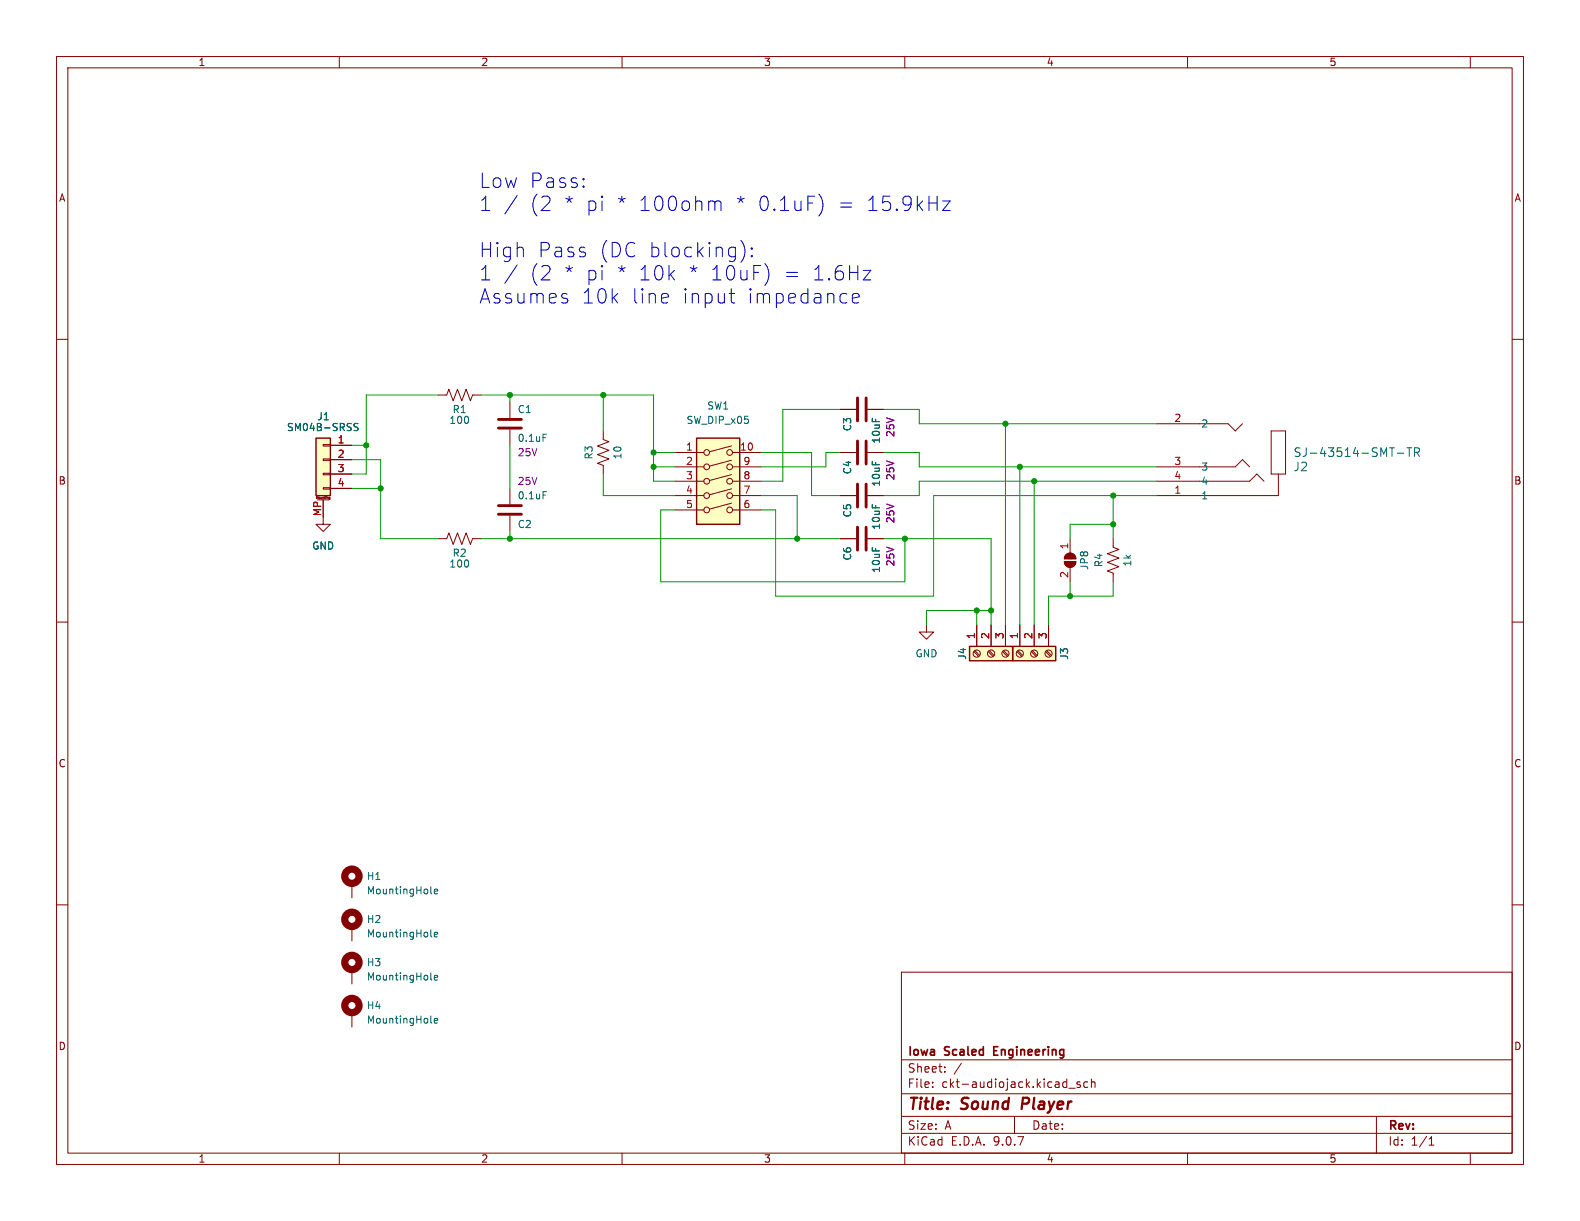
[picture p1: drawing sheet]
(kicad_sch
 (version 20250114)
 (generator "eeschema")
 (generator_version "9.0")
 (paper "A")
 (title_block
  (title "Sound Player")
  (company "Iowa Scaled Engineering"))
 (lib_symbols
  (symbol "Connector:Screw_Terminal_01x03"
   (pin_names
    (offset 1.016) (hide yes)) (exclude_from_sim no) (in_bom yes) (on_board yes)
   (property "Reference" "J" (at 0 5.08 0) (effects (font (size 1.27 1.27))))
   (property "Value" "Screw_Terminal_01x03" (at 0 -5.08 0) (effects (font (size 1.27 1.27))))
   (property "Footprint" "" (at 0 0 0) (effects (font (size 1.27 1.27)) (hide yes)))
   (property "Datasheet" "~" (at 0 0 0) (effects (font (size 1.27 1.27)) (hide yes)))
   (property "Description" "Generic screw terminal, single row, 01x03, script generated (kicad-library-utils/schlib/autogen/connector/)" (at 0 0 0) (effects (font (size 1.27 1.27)) (hide yes)))
   (symbol "Screw_Terminal_01x03_1_1"
    (rectangle (start -1.27 3.81) (end 1.27 -3.81) (stroke (width 0.254) (type default)) (fill (type background)))
    (polyline (pts (xy -0.5334 2.8702) (xy 0.3302 2.032)) (stroke (width 0.1524) (type default)) (fill (type none)))
    (polyline (pts (xy -0.5334 0.3302) (xy 0.3302 -0.508)) (stroke (width 0.1524) (type default)) (fill (type none)))
    (polyline (pts (xy -0.5334 -2.2098) (xy 0.3302 -3.048)) (stroke (width 0.1524) (type default)) (fill (type none)))
    (polyline (pts (xy -0.3556 3.048) (xy 0.508 2.2098)) (stroke (width 0.1524) (type default)) (fill (type none)))
    (polyline (pts (xy -0.3556 0.508) (xy 0.508 -0.3302)) (stroke (width 0.1524) (type default)) (fill (type none)))
    (polyline (pts (xy -0.3556 -2.032) (xy 0.508 -2.8702)) (stroke (width 0.1524) (type default)) (fill (type none)))
    (circle (center 0 2.54) (radius 0.635) (stroke (width 0.1524) (type default)) (fill (type none)))
    (circle (center 0 0) (radius 0.635) (stroke (width 0.1524) (type default)) (fill (type none)))
    (circle (center 0 -2.54) (radius 0.635) (stroke (width 0.1524) (type default)) (fill (type none)))
    (pin passive line (at -5.08 2.54 0) (length 3.81) (name "Pin_1" (effects (font (size 1.27 1.27)))) (number "1" (effects (font (size 1.27 1.27)))))
    (pin passive line (at -5.08 0 0) (length 3.81) (name "Pin_2" (effects (font (size 1.27 1.27)))) (number "2" (effects (font (size 1.27 1.27)))))
    (pin passive line (at -5.08 -2.54 0) (length 3.81) (name "Pin_3" (effects (font (size 1.27 1.27)))) (number "3" (effects (font (size 1.27 1.27))))))
   (embedded_fonts no))
  (symbol "Connector_Generic_MountingPin:Conn_01x04_MountingPin"
   (pin_names
    (offset 1.016) (hide yes)) (exclude_from_sim no) (in_bom yes) (on_board yes)
   (property "Reference" "J" (at 0 5.08 0) (effects (font (size 1.27 1.27))))
   (property "Value" "Conn_01x04_MountingPin" (at 1.27 -7.62 0) (effects (font (size 1.27 1.27)) (justify left)))
   (property "Footprint" "" (at 0 0 0) (effects (font (size 1.27 1.27)) (hide yes)))
   (property "Datasheet" "~" (at 0 0 0) (effects (font (size 1.27 1.27)) (hide yes)))
   (property "Description" "Generic connectable mounting pin connector, single row, 01x04, script generated (kicad-library-utils/schlib/autogen/connector/)" (at 0 0 0) (effects (font (size 1.27 1.27)) (hide yes)))
   (symbol "Conn_01x04_MountingPin_1_1"
    (rectangle (start -1.27 3.81) (end 1.27 -6.35) (stroke (width 0.254) (type default)) (fill (type background)))
    (rectangle (start -1.27 2.667) (end 0 2.413) (stroke (width 0.1524) (type default)) (fill (type none)))
    (rectangle (start -1.27 0.127) (end 0 -0.127) (stroke (width 0.1524) (type default)) (fill (type none)))
    (rectangle (start -1.27 -2.413) (end 0 -2.667) (stroke (width 0.1524) (type default)) (fill (type none)))
    (rectangle (start -1.27 -4.953) (end 0 -5.207) (stroke (width 0.1524) (type default)) (fill (type none)))
    (polyline (pts (xy -1.016 -7.112) (xy 1.016 -7.112)) (stroke (width 0.1524) (type default)) (fill (type none)))
    (text "Mounting" (at 0 -6.731 0) (effects (font (size 0.381 0.381))))
    (pin passive line (at -5.08 2.54 0) (length 3.81) (name "Pin_1" (effects (font (size 1.27 1.27)))) (number "1" (effects (font (size 1.27 1.27)))))
    (pin passive line (at -5.08 0 0) (length 3.81) (name "Pin_2" (effects (font (size 1.27 1.27)))) (number "2" (effects (font (size 1.27 1.27)))))
    (pin passive line (at -5.08 -2.54 0) (length 3.81) (name "Pin_3" (effects (font (size 1.27 1.27)))) (number "3" (effects (font (size 1.27 1.27)))))
    (pin passive line (at -5.08 -5.08 0) (length 3.81) (name "Pin_4" (effects (font (size 1.27 1.27)))) (number "4" (effects (font (size 1.27 1.27)))))
    (pin passive line (at 0 -10.16 90) (length 3.048) (name "MountPin" (effects (font (size 1.27 1.27)))) (number "MP" (effects (font (size 1.27 1.27))))))
   (embedded_fonts no))
  (symbol "Device:C"
   (pin_numbers (hide yes))
   (pin_names
    (offset 0.254)) (exclude_from_sim no) (in_bom yes) (on_board yes)
   (property "Reference" "C" (at 0.635 2.54 0) (effects (font (size 1.27 1.27)) (justify left)))
   (property "Value" "C" (at 0.635 -2.54 0) (effects (font (size 1.27 1.27)) (justify left)))
   (property "Footprint" "" (at 0.9652 -3.81 0) (effects (font (size 1.27 1.27)) (hide yes)))
   (property "Datasheet" "~" (at 0 0 0) (effects (font (size 1.27 1.27)) (hide yes)))
   (property "Description" "Unpolarized capacitor" (at 0 0 0) (effects (font (size 1.27 1.27)) (hide yes)))
   (symbol "C_0_1"
    (polyline (pts (xy -2.032 0.762) (xy 2.032 0.762)) (stroke (width 0.508) (type default)) (fill (type none)))
    (polyline (pts (xy -2.032 -0.762) (xy 2.032 -0.762)) (stroke (width 0.508) (type default)) (fill (type none))))
   (symbol "C_1_1"
    (pin passive line (at 0 3.81 270) (length 2.794) (name "~" (effects (font (size 1.27 1.27)))) (number "1" (effects (font (size 1.27 1.27)))))
    (pin passive line (at 0 -3.81 90) (length 2.794) (name "~" (effects (font (size 1.27 1.27)))) (number "2" (effects (font (size 1.27 1.27))))))
   (embedded_fonts no))
  (symbol "Device:R_US"
   (pin_numbers (hide yes))
   (pin_names
    (offset 0)) (exclude_from_sim no) (in_bom yes) (on_board yes)
   (property "Reference" "R" (at 2.54 0 90) (effects (font (size 1.27 1.27))))
   (property "Value" "R_US" (at -2.54 0 90) (effects (font (size 1.27 1.27))))
   (property "Footprint" "" (at 1.016 -0.254 90) (effects (font (size 1.27 1.27)) (hide yes)))
   (property "Datasheet" "~" (at 0 0 0) (effects (font (size 1.27 1.27)) (hide yes)))
   (property "Description" "Resistor, US symbol" (at 0 0 0) (effects (font (size 1.27 1.27)) (hide yes)))
   (symbol "R_US_0_1"
    (polyline (pts (xy 0 2.286) (xy 0 2.54)) (stroke (width 0) (type default)) (fill (type none)))
    (polyline (pts (xy 0 2.286) (xy 1.016 1.905) (xy 0 1.524) (xy -1.016 1.143) (xy 0 0.762)) (stroke (width 0) (type default)) (fill (type none)))
    (polyline (pts (xy 0 0.762) (xy 1.016 0.381) (xy 0 0) (xy -1.016 -0.381) (xy 0 -0.762)) (stroke (width 0) (type default)) (fill (type none)))
    (polyline (pts (xy 0 -0.762) (xy 1.016 -1.143) (xy 0 -1.524) (xy -1.016 -1.905) (xy 0 -2.286)) (stroke (width 0) (type default)) (fill (type none)))
    (polyline (pts (xy 0 -2.286) (xy 0 -2.54)) (stroke (width 0) (type default)) (fill (type none))))
   (symbol "R_US_1_1"
    (pin passive line (at 0 3.81 270) (length 1.27) (name "~" (effects (font (size 1.27 1.27)))) (number "1" (effects (font (size 1.27 1.27)))))
    (pin passive line (at 0 -3.81 90) (length 1.27) (name "~" (effects (font (size 1.27 1.27)))) (number "2" (effects (font (size 1.27 1.27))))))
   (embedded_fonts no))
  (symbol "ISE_UltraLibrarian:SJ-43514-SMT-TR"
   (pin_names
    (offset 0.254)) (exclude_from_sim no) (in_bom yes) (on_board yes)
   (property "Reference" "J" (at -12.7 7.62 0) (effects (font (size 1.524 1.524))))
   (property "Value" "SJ-43514-SMT-TR" (at -12.7 5.08 0) (effects (font (size 1.524 1.524))))
   (property "Footprint" "SJ-43514-SMT_CUD" (at 0 0 0) (effects (font (size 1.27 1.27)
    (italic yes)) (hide yes)))
   (property "Datasheet" "SJ-43514-SMT-TR" (at 0 0 0) (effects (font (size 1.27 1.27)
    (italic yes)) (hide yes)))
   (property "Description" "" (at 0 0 0) (effects (font (size 1.27 1.27)) (hide yes)))
   (property "ki_locked" "" (at 0 0 0) (effects (font (size 1.27 1.27))))
   (symbol "SJ-43514-SMT-TR_0_1"
    (polyline (pts (xy -22.86 -3.81) (xy -20.32 -3.81)) (stroke (width 0.127) (type default)) (fill (type none)))
    (polyline (pts (xy -22.86 -11.43) (xy -22.86 -3.81)) (stroke (width 0.127) (type default)) (fill (type none)))
    (polyline (pts (xy -21.59 0) (xy -21.59 -3.81)) (stroke (width 0.127) (type default)) (fill (type none)))
    (polyline (pts (xy -20.32 -3.81) (xy -20.32 -11.43)) (stroke (width 0.127) (type default)) (fill (type none)))
    (polyline (pts (xy -20.32 -11.43) (xy -22.86 -11.43)) (stroke (width 0.127) (type default)) (fill (type none)))
    (polyline (pts (xy -17.78 -3.81) (xy -19.05 -2.54)) (stroke (width 0.127) (type default)) (fill (type none)))
    (polyline (pts (xy -17.78 -3.81) (xy -16.51 -2.54)) (stroke (width 0.127) (type default)) (fill (type none)))
    (polyline (pts (xy -15.24 -6.35) (xy -16.51 -5.08)) (stroke (width 0.127) (type default)) (fill (type none)))
    (polyline (pts (xy -13.97 -5.08) (xy -15.24 -6.35)) (stroke (width 0.127) (type default)) (fill (type none)))
    (polyline (pts (xy -13.97 -11.43) (xy -15.24 -12.7)) (stroke (width 0.127) (type default)) (fill (type none)))
    (polyline (pts (xy -12.7 -12.7) (xy -13.97 -11.43)) (stroke (width 0.127) (type default)) (fill (type none)))
    (polyline (pts (xy -7.62 0) (xy -21.59 0)) (stroke (width 0.127) (type default)) (fill (type none)))
    (polyline (pts (xy -7.62 -2.54) (xy -16.51 -2.54)) (stroke (width 0.127) (type default)) (fill (type none)))
    (polyline (pts (xy -7.62 -5.08) (xy -13.97 -5.08)) (stroke (width 0.127) (type default)) (fill (type none)))
    (polyline (pts (xy -7.62 -12.7) (xy -12.7 -12.7)) (stroke (width 0.127) (type default)) (fill (type none)))
    (pin unspecified line (at 0 0 180) (length 7.62) (name "1" (effects (font (size 1.27 1.27)))) (number "1" (effects (font (size 1.27 1.27)))))
    (pin unspecified line (at 0 -2.54 180) (length 7.62) (name "4" (effects (font (size 1.27 1.27)))) (number "4" (effects (font (size 1.27 1.27)))))
    (pin unspecified line (at 0 -5.08 180) (length 7.62) (name "3" (effects (font (size 1.27 1.27)))) (number "3" (effects (font (size 1.27 1.27)))))
    (pin unspecified line (at 0 -12.7 180) (length 7.62) (name "2" (effects (font (size 1.27 1.27)))) (number "2" (effects (font (size 1.27 1.27))))))
   (embedded_fonts no))
  (symbol "Jumper:SolderJumper_2_Open"
   (pin_names
    (offset 0) (hide yes)) (exclude_from_sim no) (in_bom yes) (on_board yes)
   (property "Reference" "JP" (at 0 2.032 0) (effects (font (size 1.27 1.27))))
   (property "Value" "SolderJumper_2_Open" (at 0 -2.54 0) (effects (font (size 1.27 1.27))))
   (property "Footprint" "" (at 0 0 0) (effects (font (size 1.27 1.27)) (hide yes)))
   (property "Datasheet" "~" (at 0 0 0) (effects (font (size 1.27 1.27)) (hide yes)))
   (property "Description" "Solder Jumper, 2-pole, open" (at 0 0 0) (effects (font (size 1.27 1.27)) (hide yes)))
   (symbol "SolderJumper_2_Open_0_1"
    (polyline (pts (xy -0.254 1.016) (xy -0.254 -1.016)) (stroke (width 0) (type default)) (fill (type none)))
    (arc (start -0.254 -1.016) (mid -1.2655 0) (end -0.254 1.016) (stroke (width 0) (type default)) (fill (type none)))
    (arc (start -0.254 -1.016) (mid -1.2655 0) (end -0.254 1.016) (stroke (width 0) (type default)) (fill (type outline)))
    (arc (start 0.254 1.016) (mid 1.2655 0) (end 0.254 -1.016) (stroke (width 0) (type default)) (fill (type none)))
    (arc (start 0.254 1.016) (mid 1.2655 0) (end 0.254 -1.016) (stroke (width 0) (type default)) (fill (type outline)))
    (polyline (pts (xy 0.254 1.016) (xy 0.254 -1.016)) (stroke (width 0) (type default)) (fill (type none))))
   (symbol "SolderJumper_2_Open_1_1"
    (pin passive line (at -3.81 0 0) (length 2.54) (name "A" (effects (font (size 1.27 1.27)))) (number "1" (effects (font (size 1.27 1.27)))))
    (pin passive line (at 3.81 0 180) (length 2.54) (name "B" (effects (font (size 1.27 1.27)))) (number "2" (effects (font (size 1.27 1.27))))))
   (embedded_fonts no))
  (symbol "Mechanical:MountingHole_Pad"
   (pin_numbers (hide yes))
   (pin_names
    (offset 1.016) (hide yes)) (exclude_from_sim no) (in_bom yes) (on_board yes)
   (property "Reference" "H" (at 0 6.35 0) (effects (font (size 1.27 1.27))))
   (property "Value" "MountingHole_Pad" (at 0 4.445 0) (effects (font (size 1.27 1.27))))
   (property "Footprint" "" (at 0 0 0) (effects (font (size 1.27 1.27)) (hide yes)))
   (property "Datasheet" "~" (at 0 0 0) (effects (font (size 1.27 1.27)) (hide yes)))
   (property "Description" "Mounting Hole with connection" (at 0 0 0) (effects (font (size 1.27 1.27)) (hide yes)))
   (symbol "MountingHole_Pad_0_1"
    (circle (center 0 1.27) (radius 1.27) (stroke (width 1.27) (type default)) (fill (type none))))
   (symbol "MountingHole_Pad_1_1"
    (pin input line (at 0 -2.54 90) (length 2.54) (name "1" (effects (font (size 1.27 1.27)))) (number "1" (effects (font (size 1.27 1.27))))))
   (embedded_fonts no))
  (symbol "Switch:SW_DIP_x05"
   (pin_names
    (offset 0) (hide yes)) (exclude_from_sim no) (in_bom yes) (on_board yes)
   (property "Reference" "SW" (at 0 8.89 0) (effects (font (size 1.27 1.27))))
   (property "Value" "SW_DIP_x05" (at 0 -8.89 0) (effects (font (size 1.27 1.27))))
   (property "Footprint" "" (at 0 0 0) (effects (font (size 1.27 1.27)) (hide yes)))
   (property "Datasheet" "~" (at 0 0 0) (effects (font (size 1.27 1.27)) (hide yes)))
   (property "Description" "5x DIP Switch, Single Pole Single Throw (SPST) switch, small symbol" (at 0 0 0) (effects (font (size 1.27 1.27)) (hide yes)))
   (symbol "SW_DIP_x05_0_0"
    (circle (center -2.032 5.08) (radius 0.508) (stroke (width 0) (type default)) (fill (type none)))
    (circle (center -2.032 2.54) (radius 0.508) (stroke (width 0) (type default)) (fill (type none)))
    (circle (center -2.032 0) (radius 0.508) (stroke (width 0) (type default)) (fill (type none)))
    (circle (center -2.032 -2.54) (radius 0.508) (stroke (width 0) (type default)) (fill (type none)))
    (circle (center -2.032 -5.08) (radius 0.508) (stroke (width 0) (type default)) (fill (type none)))
    (polyline (pts (xy -1.524 5.207) (xy 2.3622 6.2484)) (stroke (width 0) (type default)) (fill (type none)))
    (polyline (pts (xy -1.524 2.667) (xy 2.3622 3.7084)) (stroke (width 0) (type default)) (fill (type none)))
    (polyline (pts (xy -1.524 0.127) (xy 2.3622 1.1684)) (stroke (width 0) (type default)) (fill (type none)))
    (polyline (pts (xy -1.524 -2.3876) (xy 2.3622 -1.3462)) (stroke (width 0) (type default)) (fill (type none)))
    (polyline (pts (xy -1.524 -4.9276) (xy 2.3622 -3.8862)) (stroke (width 0) (type default)) (fill (type none)))
    (circle (center 2.032 5.08) (radius 0.508) (stroke (width 0) (type default)) (fill (type none)))
    (circle (center 2.032 2.54) (radius 0.508) (stroke (width 0) (type default)) (fill (type none)))
    (circle (center 2.032 0) (radius 0.508) (stroke (width 0) (type default)) (fill (type none)))
    (circle (center 2.032 -2.54) (radius 0.508) (stroke (width 0) (type default)) (fill (type none)))
    (circle (center 2.032 -5.08) (radius 0.508) (stroke (width 0) (type default)) (fill (type none))))
   (symbol "SW_DIP_x05_0_1"
    (rectangle (start -3.81 7.62) (end 3.81 -7.62) (stroke (width 0.254) (type default)) (fill (type background))))
   (symbol "SW_DIP_x05_1_1"
    (pin passive line (at -7.62 5.08 0) (length 5.08) (name "~" (effects (font (size 1.27 1.27)))) (number "1" (effects (font (size 1.27 1.27)))))
    (pin passive line (at -7.62 2.54 0) (length 5.08) (name "~" (effects (font (size 1.27 1.27)))) (number "2" (effects (font (size 1.27 1.27)))))
    (pin passive line (at -7.62 0 0) (length 5.08) (name "~" (effects (font (size 1.27 1.27)))) (number "3" (effects (font (size 1.27 1.27)))))
    (pin passive line (at -7.62 -2.54 0) (length 5.08) (name "~" (effects (font (size 1.27 1.27)))) (number "4" (effects (font (size 1.27 1.27)))))
    (pin passive line (at -7.62 -5.08 0) (length 5.08) (name "~" (effects (font (size 1.27 1.27)))) (number "5" (effects (font (size 1.27 1.27)))))
    (pin passive line (at 7.62 5.08 180) (length 5.08) (name "~" (effects (font (size 1.27 1.27)))) (number "10" (effects (font (size 1.27 1.27)))))
    (pin passive line (at 7.62 2.54 180) (length 5.08) (name "~" (effects (font (size 1.27 1.27)))) (number "9" (effects (font (size 1.27 1.27)))))
    (pin passive line (at 7.62 0 180) (length 5.08) (name "~" (effects (font (size 1.27 1.27)))) (number "8" (effects (font (size 1.27 1.27)))))
    (pin passive line (at 7.62 -2.54 180) (length 5.08) (name "~" (effects (font (size 1.27 1.27)))) (number "7" (effects (font (size 1.27 1.27)))))
    (pin passive line (at 7.62 -5.08 180) (length 5.08) (name "~" (effects (font (size 1.27 1.27)))) (number "6" (effects (font (size 1.27 1.27))))))
   (embedded_fonts no))
  (symbol "power:GND"
   (power)
   (pin_names
    (offset 0)) (exclude_from_sim no) (in_bom yes) (on_board yes)
   (property "Reference" "#PWR" (at 0 -6.35 0) (effects (font (size 1.27 1.27)) (hide yes)))
   (property "Value" "GND" (at 0 -3.81 0) (effects (font (size 1.27 1.27))))
   (property "Footprint" "" (at 0 0 0) (effects (font (size 1.27 1.27)) (hide yes)))
   (property "Datasheet" "" (at 0 0 0) (effects (font (size 1.27 1.27)) (hide yes)))
   (property "Description" "Power symbol creates a global label with name \"GND\" , ground" (at 0 0 0) (effects (font (size 1.27 1.27)) (hide yes)))
   (symbol "GND_0_1"
    (polyline (pts (xy 0 0) (xy 0 -1.27) (xy 1.27 -1.27) (xy 0 -2.54) (xy -1.27 -1.27) (xy 0 -1.27)) (stroke (width 0) (type default)) (fill (type none))))
   (symbol "GND_1_1"
    (pin power_in line (at 0 0 270) (length 0) (hide yes) (name "GND" (effects (font (size 1.27 1.27)))) (number "1" (effects (font (size 1.27 1.27))))))
   (embedded_fonts no)))
 (text "Low Pass:\n1 / (2 * pi * 100ohm * 0.1uF) = 15.9kHz\n\nHigh Pass (DC blocking):\n1 / (2 * pi * 10k * 10uF) = 1.6Hz\nAssumes 10k line input impedance"
  (exclude_from_sim no)
  (at 84.582 30.734 0)
  (effects (font (size 2.54 2.54)) (justify left top)))
 (junction
  (at 67.31 86.36)
  (diameter 0)
  (color 0 0 0 0))
 (junction
  (at 115.57 80.01)
  (diameter 0)
  (color 0 0 0 0))
 (junction
  (at 180.34 82.55)
  (diameter 0)
  (color 0 0 0 0))
 (junction
  (at 90.17 69.85)
  (diameter 0)
  (color 0 0 0 0))
 (junction
  (at 175.26 107.95)
  (diameter 0)
  (color 0 0 0 0))
 (junction
  (at 172.72 107.95)
  (diameter 0)
  (color 0 0 0 0))
 (junction
  (at 196.85 87.63)
  (diameter 0)
  (color 0 0 0 0))
 (junction
  (at 196.85 92.71)
  (diameter 0)
  (color 0 0 0 0))
 (junction
  (at 189.23 105.41)
  (diameter 0)
  (color 0 0 0 0))
 (junction
  (at 90.17 95.25)
  (diameter 0)
  (color 0 0 0 0))
 (junction
  (at 182.88 85.09)
  (diameter 0)
  (color 0 0 0 0))
 (junction
  (at 64.77 78.74)
  (diameter 0)
  (color 0 0 0 0))
 (junction
  (at 140.97 95.25)
  (diameter 0)
  (color 0 0 0 0))
 (junction
  (at 177.8 74.93)
  (diameter 0)
  (color 0 0 0 0))
 (junction
  (at 160.02 95.25)
  (diameter 0)
  (color 0 0 0 0))
 (junction
  (at 115.57 82.55)
  (diameter 0)
  (color 0 0 0 0))
 (junction
  (at 106.68 69.85)
  (diameter 0)
  (color 0 0 0 0))
 (wire
  (pts (xy 185.42 105.41) (xy 189.23 105.41))
  (stroke (width 0) (type default)))
 (wire
  (pts (xy 106.68 87.63) (xy 119.38 87.63))
  (stroke (width 0) (type default)))
 (wire
  (pts (xy 62.23 78.74) (xy 64.77 78.74))
  (stroke (width 0) (type default)))
 (wire
  (pts (xy 162.56 85.09) (xy 162.56 87.63))
  (stroke (width 0) (type default)))
 (wire
  (pts (xy 115.57 82.55) (xy 115.57 80.01))
  (stroke (width 0) (type default)))
 (wire
  (pts (xy 143.51 80.01) (xy 134.62 80.01))
  (stroke (width 0) (type default)))
 (wire
  (pts (xy 163.83 107.95) (xy 172.72 107.95))
  (stroke (width 0) (type default)))
 (wire
  (pts (xy 90.17 69.85) (xy 85.09 69.85))
  (stroke (width 0) (type default)))
 (wire
  (pts (xy 196.85 102.87) (xy 196.85 105.41))
  (stroke (width 0) (type default)))
 (wire
  (pts (xy 160.02 95.25) (xy 175.26 95.25))
  (stroke (width 0) (type default)))
 (wire
  (pts (xy 156.21 72.39) (xy 162.56 72.39))
  (stroke (width 0) (type default)))
 (wire
  (pts (xy 62.23 81.28) (xy 67.31 81.28))
  (stroke (width 0) (type default)))
 (wire
  (pts (xy 140.97 95.25) (xy 148.59 95.25))
  (stroke (width 0) (type default)))
 (wire
  (pts (xy 175.26 107.95) (xy 175.26 110.49))
  (stroke (width 0) (type default)))
 (wire
  (pts (xy 106.68 69.85) (xy 115.57 69.85))
  (stroke (width 0) (type default)))
 (wire
  (pts (xy 196.85 92.71) (xy 196.85 95.25))
  (stroke (width 0) (type default)))
 (wire
  (pts (xy 85.09 95.25) (xy 90.17 95.25))
  (stroke (width 0) (type default)))
 (wire
  (pts (xy 67.31 81.28) (xy 67.31 86.36))
  (stroke (width 0) (type default)))
 (wire
  (pts (xy 106.68 83.82) (xy 106.68 87.63))
  (stroke (width 0) (type default)))
 (wire
  (pts (xy 62.23 83.82) (xy 64.77 83.82))
  (stroke (width 0) (type default)))
 (wire
  (pts (xy 160.02 95.25) (xy 160.02 102.87))
  (stroke (width 0) (type default)))
 (wire
  (pts (xy 90.17 78.74) (xy 90.17 86.36))
  (stroke (width 0) (type default)))
 (wire
  (pts (xy 182.88 85.09) (xy 162.56 85.09))
  (stroke (width 0) (type default)))
 (wire
  (pts (xy 165.1 87.63) (xy 196.85 87.63))
  (stroke (width 0) (type default)))
 (wire
  (pts (xy 185.42 110.49) (xy 185.42 105.41))
  (stroke (width 0) (type default)))
 (wire
  (pts (xy 189.23 92.71) (xy 196.85 92.71))
  (stroke (width 0) (type default)))
 (wire
  (pts (xy 116.84 90.17) (xy 119.38 90.17))
  (stroke (width 0) (type default)))
 (wire
  (pts (xy 189.23 102.87) (xy 189.23 105.41))
  (stroke (width 0) (type default)))
 (wire
  (pts (xy 119.38 85.09) (xy 115.57 85.09))
  (stroke (width 0) (type default)))
 (wire
  (pts (xy 62.23 86.36) (xy 67.31 86.36))
  (stroke (width 0) (type default)))
 (wire
  (pts (xy 115.57 80.01) (xy 119.38 80.01))
  (stroke (width 0) (type default)))
 (wire
  (pts (xy 115.57 85.09) (xy 115.57 82.55))
  (stroke (width 0) (type default)))
 (wire
  (pts (xy 180.34 82.55) (xy 180.34 110.49))
  (stroke (width 0) (type default)))
 (wire
  (pts (xy 156.21 80.01) (xy 162.56 80.01))
  (stroke (width 0) (type default)))
 (wire
  (pts (xy 189.23 105.41) (xy 196.85 105.41))
  (stroke (width 0) (type default)))
 (wire
  (pts (xy 90.17 93.98) (xy 90.17 95.25))
  (stroke (width 0) (type default)))
 (wire
  (pts (xy 143.51 80.01) (xy 143.51 87.63))
  (stroke (width 0) (type default)))
 (wire
  (pts (xy 64.77 69.85) (xy 77.47 69.85))
  (stroke (width 0) (type default)))
 (wire
  (pts (xy 172.72 110.49) (xy 172.72 107.95))
  (stroke (width 0) (type default)))
 (wire
  (pts (xy 134.62 82.55) (xy 146.05 82.55))
  (stroke (width 0) (type default)))
 (wire
  (pts (xy 156.21 87.63) (xy 162.56 87.63))
  (stroke (width 0) (type default)))
 (wire
  (pts (xy 175.26 107.95) (xy 172.72 107.95))
  (stroke (width 0) (type default)))
 (wire
  (pts (xy 67.31 95.25) (xy 77.47 95.25))
  (stroke (width 0) (type default)))
 (wire
  (pts (xy 67.31 86.36) (xy 67.31 95.25))
  (stroke (width 0) (type default)))
 (wire
  (pts (xy 162.56 80.01) (xy 162.56 82.55))
  (stroke (width 0) (type default)))
 (wire
  (pts (xy 182.88 85.09) (xy 204.47 85.09))
  (stroke (width 0) (type default)))
 (wire
  (pts (xy 116.84 102.87) (xy 160.02 102.87))
  (stroke (width 0) (type default)))
 (wire
  (pts (xy 148.59 72.39) (xy 138.43 72.39))
  (stroke (width 0) (type default)))
 (wire
  (pts (xy 64.77 78.74) (xy 64.77 69.85))
  (stroke (width 0) (type default)))
 (wire
  (pts (xy 156.21 95.25) (xy 160.02 95.25))
  (stroke (width 0) (type default)))
 (wire
  (pts (xy 115.57 80.01) (xy 115.57 69.85))
  (stroke (width 0) (type default)))
 (wire
  (pts (xy 182.88 85.09) (xy 182.88 110.49))
  (stroke (width 0) (type default)))
 (wire
  (pts (xy 162.56 72.39) (xy 162.56 74.93))
  (stroke (width 0) (type default)))
 (wire
  (pts (xy 138.43 72.39) (xy 138.43 85.09))
  (stroke (width 0) (type default)))
 (wire
  (pts (xy 196.85 87.63) (xy 196.85 92.71))
  (stroke (width 0) (type default)))
 (wire
  (pts (xy 163.83 110.49) (xy 163.83 107.95))
  (stroke (width 0) (type default)))
 (wire
  (pts (xy 64.77 83.82) (xy 64.77 78.74))
  (stroke (width 0) (type default)))
 (wire
  (pts (xy 116.84 102.87) (xy 116.84 90.17))
  (stroke (width 0) (type default)))
 (wire
  (pts (xy 165.1 105.41) (xy 165.1 87.63))
  (stroke (width 0) (type default)))
 (wire
  (pts (xy 189.23 92.71) (xy 189.23 95.25))
  (stroke (width 0) (type default)))
 (wire
  (pts (xy 90.17 95.25) (xy 140.97 95.25))
  (stroke (width 0) (type default)))
 (wire
  (pts (xy 140.97 87.63) (xy 140.97 95.25))
  (stroke (width 0) (type default)))
 (wire
  (pts (xy 148.59 87.63) (xy 143.51 87.63))
  (stroke (width 0) (type default)))
 (wire
  (pts (xy 162.56 74.93) (xy 177.8 74.93))
  (stroke (width 0) (type default)))
 (wire
  (pts (xy 137.16 90.17) (xy 137.16 105.41))
  (stroke (width 0) (type default)))
 (wire
  (pts (xy 175.26 95.25) (xy 175.26 107.95))
  (stroke (width 0) (type default)))
 (wire
  (pts (xy 138.43 85.09) (xy 134.62 85.09))
  (stroke (width 0) (type default)))
 (wire
  (pts (xy 106.68 69.85) (xy 90.17 69.85))
  (stroke (width 0) (type default)))
 (wire
  (pts (xy 148.59 80.01) (xy 146.05 80.01))
  (stroke (width 0) (type default)))
 (wire
  (pts (xy 90.17 71.12) (xy 90.17 69.85))
  (stroke (width 0) (type default)))
 (wire
  (pts (xy 162.56 82.55) (xy 180.34 82.55))
  (stroke (width 0) (type default)))
 (wire
  (pts (xy 134.62 90.17) (xy 137.16 90.17))
  (stroke (width 0) (type default)))
 (wire
  (pts (xy 177.8 74.93) (xy 177.8 110.49))
  (stroke (width 0) (type default)))
 (wire
  (pts (xy 137.16 105.41) (xy 165.1 105.41))
  (stroke (width 0) (type default)))
 (wire
  (pts (xy 177.8 74.93) (xy 204.47 74.93))
  (stroke (width 0) (type default)))
 (wire
  (pts (xy 140.97 87.63) (xy 134.62 87.63))
  (stroke (width 0) (type default)))
 (wire
  (pts (xy 146.05 80.01) (xy 146.05 82.55))
  (stroke (width 0) (type default)))
 (wire
  (pts (xy 106.68 76.2) (xy 106.68 69.85))
  (stroke (width 0) (type default)))
 (wire
  (pts (xy 180.34 82.55) (xy 204.47 82.55))
  (stroke (width 0) (type default)))
 (wire
  (pts (xy 196.85 87.63) (xy 204.47 87.63))
  (stroke (width 0) (type default)))
 (wire
  (pts (xy 115.57 82.55) (xy 119.38 82.55))
  (stroke (width 0) (type default)))
 (symbol
  (lib_id "power:GND")
  (at 57.15 91.44 0)
  (unit 1)
  (exclude_from_sim no)
  (in_bom yes)
  (on_board yes)
  (dnp no)
  (fields_autoplaced yes)
  (property "Reference" "#PWR01" (at 57.15 97.79 0) (effects (font (size 1.27 1.27)) (hide yes)))
  (property "Value" "GND" (at 57.15 96.52 0) (effects (font (size 1.27 1.27))))
  (property "Footprint" "" (at 57.15 91.44 0) (effects (font (size 1.27 1.27)) (hide yes)))
  (property "Datasheet" "" (at 57.15 91.44 0) (effects (font (size 1.27 1.27)) (hide yes)))
  (property "Description" "Power symbol creates a global label with name \"GND\" , ground" (at 57.15 91.44 0) (effects (font (size 1.27 1.27)) (hide yes)))
  (pin "1"))
 (symbol
  (lib_id "ISE_UltraLibrarian:SJ-43514-SMT-TR")
  (at 204.47 87.63 180)
  (unit 1)
  (exclude_from_sim no)
  (in_bom yes)
  (on_board yes)
  (dnp no)
  (property "Reference" "J2" (at 228.6 82.5501 0) (effects (font (size 1.524 1.524)) (justify right)))
  (property "Value" "SJ-43514-SMT-TR" (at 228.6 80.0101 0) (effects (font (size 1.524 1.524)) (justify right)))
  (property "Footprint" "ISE_UltraLibrarian:SJ-43514-SMT_CUD" (at 204.47 87.63 0) (effects (font (size 1.27 1.27)
    (italic yes)) (hide yes)))
  (property "Datasheet" "SJ-43514-SMT-TR" (at 204.47 87.63 0) (effects (font (size 1.27 1.27)
    (italic yes)) (hide yes)))
  (property "Description" "" (at 204.47 87.63 0) (effects (font (size 1.27 1.27)) (hide yes)))
  (pin "1")
  (pin "3")
  (pin "4")
  (pin "2"))
 (symbol
  (lib_id "Connector:Screw_Terminal_01x03")
  (at 175.26 115.57 90)
  (mirror x)
  (unit 1)
  (exclude_from_sim no)
  (in_bom yes)
  (on_board yes)
  (dnp no)
  (property "Reference" "J4" (at 170.18 115.57 0) (effects (font (size 1.27 1.27))))
  (property "Value" "Screw_Terminal_01x02" (at 171.45 115.57 0) (effects (font (size 1.27 1.27)) (hide yes)))
  (property "Footprint" "TerminalBlock_MetzConnect:TerminalBlock_MetzConnect_Type059_RT06303HBWC_1x03_P3.50mm_Horizontal" (at 175.26 115.57 0) (effects (font (size 1.27 1.27)) (hide yes)))
  (property "Datasheet" "~" (at 175.26 115.57 0) (effects (font (size 1.27 1.27)) (hide yes)))
  (property "Description" "" (at 175.26 115.57 0) (effects (font (size 1.27 1.27))))
  (pin "1")
  (pin "2")
  (pin "3"))
 (symbol
  (lib_id "Switch:SW_DIP_x05")
  (at 127 85.09 0)
  (unit 1)
  (exclude_from_sim no)
  (in_bom yes)
  (on_board yes)
  (dnp no)
  (property "Reference" "SW1" (at 127 71.755 0) (effects (font (size 1.27 1.27))))
  (property "Value" "SW_DIP_x05" (at 127 74.295 0) (effects (font (size 1.27 1.27))))
  (property "Footprint" "ISE_UltraLibrarian:CST_219SMT" (at 127 85.09 0) (effects (font (size 1.27 1.27)) (hide yes)))
  (property "Datasheet" "~" (at 127 85.09 0) (effects (font (size 1.27 1.27)) (hide yes)))
  (property "Description" "" (at 127 85.09 0) (effects (font (size 1.27 1.27))))
  (pin "1")
  (pin "10")
  (pin "2")
  (pin "3")
  (pin "4")
  (pin "5")
  (pin "6")
  (pin "7")
  (pin "8")
  (pin "9"))
 (symbol
  (lib_id "Connector_Generic_MountingPin:Conn_01x04_MountingPin")
  (at 57.15 81.28 0)
  (mirror y)
  (unit 1)
  (exclude_from_sim no)
  (in_bom yes)
  (on_board yes)
  (dnp no)
  (property "Reference" "J1" (at 58.42 73.66 0) (effects (font (size 1.27 1.27)) (justify left)))
  (property "Value" "SM04B-SRSS" (at 57.15 75.565 0) (effects (font (size 1.27 1.27))))
  (property "Footprint" "Connector_JST:JST_SH_SM04B-SRSS-TB_1x04-1MP_P1.00mm_Horizontal" (at 57.15 81.28 0) (effects (font (size 1.27 1.27)) (hide yes)))
  (property "Datasheet" "~" (at 57.15 81.28 0) (effects (font (size 1.27 1.27)) (hide yes)))
  (property "Description" "" (at 57.15 81.28 0) (effects (font (size 1.27 1.27))))
  (pin "1")
  (pin "2")
  (pin "3")
  (pin "4")
  (pin "MP"))
 (symbol
  (lib_id "Device:C")
  (at 152.4 72.39 90)
  (mirror x)
  (unit 1)
  (exclude_from_sim no)
  (in_bom yes)
  (on_board yes)
  (dnp no)
  (property "Reference" "C3" (at 149.86 73.66 0) (effects (font (size 1.27 1.27)) (justify left)))
  (property "Value" "10uF" (at 154.94 73.66 0) (effects (font (size 1.27 1.27)) (justify left)))
  (property "Footprint" "Capacitor_SMD:C_0805_2012Metric" (at 156.21 73.3552 0) (effects (font (size 1.27 1.27)) (hide yes)))
  (property "Datasheet" "~" (at 152.4 72.39 0) (effects (font (size 1.27 1.27)) (hide yes)))
  (property "Description" "" (at 152.4 72.39 0) (effects (font (size 1.27 1.27))))
  (property "Voltage" "25V" (at 157.48 73.66 0) (effects (font (size 1.27 1.27)) (justify left)))
  (pin "1")
  (pin "2"))
 (symbol
  (lib_id "Device:C")
  (at 152.4 95.25 90)
  (mirror x)
  (unit 1)
  (exclude_from_sim no)
  (in_bom yes)
  (on_board yes)
  (dnp no)
  (property "Reference" "C6" (at 149.86 96.52 0) (effects (font (size 1.27 1.27)) (justify left)))
  (property "Value" "10uF" (at 154.94 96.52 0) (effects (font (size 1.27 1.27)) (justify left)))
  (property "Footprint" "Capacitor_SMD:C_0805_2012Metric" (at 156.21 96.2152 0) (effects (font (size 1.27 1.27)) (hide yes)))
  (property "Datasheet" "~" (at 152.4 95.25 0) (effects (font (size 1.27 1.27)) (hide yes)))
  (property "Description" "" (at 152.4 95.25 0) (effects (font (size 1.27 1.27))))
  (property "Voltage" "25V" (at 157.48 96.52 0) (effects (font (size 1.27 1.27)) (justify left)))
  (pin "1")
  (pin "2"))
 (symbol
  (lib_id "Jumper:SolderJumper_2_Open")
  (at 189.23 99.06 270)
  (unit 1)
  (exclude_from_sim no)
  (in_bom yes)
  (on_board yes)
  (dnp no)
  (property "Reference" "JP8" (at 191.77 99.06 0) (effects (font (size 1.27 1.27))))
  (property "Value" "SolderJumper_2_Open" (at 191.77 99.06 0) (effects (font (size 1.27 1.27)) (hide yes)))
  (property "Footprint" "Jumper:SolderJumper-2_P1.3mm_Open_RoundedPad1.0x1.5mm" (at 189.23 99.06 0) (effects (font (size 1.27 1.27)) (hide yes)))
  (property "Datasheet" "~" (at 189.23 99.06 0) (effects (font (size 1.27 1.27)) (hide yes)))
  (property "Description" "" (at 189.23 99.06 0) (effects (font (size 1.27 1.27))))
  (pin "1")
  (pin "2"))
 (symbol
  (lib_id "Device:C")
  (at 90.17 90.17 0)
  (mirror x)
  (unit 1)
  (exclude_from_sim no)
  (in_bom yes)
  (on_board yes)
  (dnp no)
  (property "Reference" "C2" (at 91.44 92.71 0) (effects (font (size 1.27 1.27)) (justify left)))
  (property "Value" "0.1uF" (at 91.44 87.63 0) (effects (font (size 1.27 1.27)) (justify left)))
  (property "Footprint" "Capacitor_SMD:C_0805_2012Metric" (at 91.1352 86.36 0) (effects (font (size 1.27 1.27)) (hide yes)))
  (property "Datasheet" "~" (at 90.17 90.17 0) (effects (font (size 1.27 1.27)) (hide yes)))
  (property "Description" "" (at 90.17 90.17 0) (effects (font (size 1.27 1.27))))
  (property "Voltage" "25V" (at 91.44 85.09 0) (effects (font (size 1.27 1.27)) (justify left)))
  (pin "1")
  (pin "2"))
 (symbol
  (lib_id "Device:C")
  (at 90.17 74.93 0)
  (unit 1)
  (exclude_from_sim no)
  (in_bom yes)
  (on_board yes)
  (dnp no)
  (property "Reference" "C1" (at 91.44 72.39 0) (effects (font (size 1.27 1.27)) (justify left)))
  (property "Value" "0.1uF" (at 91.44 77.47 0) (effects (font (size 1.27 1.27)) (justify left)))
  (property "Footprint" "Capacitor_SMD:C_0805_2012Metric" (at 91.1352 78.74 0) (effects (font (size 1.27 1.27)) (hide yes)))
  (property "Datasheet" "~" (at 90.17 74.93 0) (effects (font (size 1.27 1.27)) (hide yes)))
  (property "Description" "" (at 90.17 74.93 0) (effects (font (size 1.27 1.27))))
  (property "Voltage" "25V" (at 91.44 80.01 0) (effects (font (size 1.27 1.27)) (justify left)))
  (pin "1")
  (pin "2"))
 (symbol
  (lib_id "Device:R_US")
  (at 81.28 69.85 270)
  (unit 1)
  (exclude_from_sim no)
  (in_bom yes)
  (on_board yes)
  (dnp no)
  (property "Reference" "R1" (at 81.28 72.39 90) (effects (font (size 1.27 1.27))))
  (property "Value" "100" (at 81.28 74.295 90) (effects (font (size 1.27 1.27))))
  (property "Footprint" "Resistor_SMD:R_0805_2012Metric" (at 81.026 70.866 90) (effects (font (size 1.27 1.27)) (hide yes)))
  (property "Datasheet" "~" (at 81.28 69.85 0) (effects (font (size 1.27 1.27)) (hide yes)))
  (property "Description" "" (at 81.28 69.85 0) (effects (font (size 1.27 1.27))))
  (pin "1")
  (pin "2"))
 (symbol
  (lib_id "power:GND")
  (at 163.83 110.49 0)
  (unit 1)
  (exclude_from_sim no)
  (in_bom yes)
  (on_board yes)
  (dnp no)
  (fields_autoplaced yes)
  (property "Reference" "#PWR02" (at 163.83 116.84 0) (effects (font (size 1.27 1.27)) (hide yes)))
  (property "Value" "GND" (at 163.83 115.57 0) (effects (font (size 1.27 1.27))))
  (property "Footprint" "" (at 163.83 110.49 0) (effects (font (size 1.27 1.27)) (hide yes)))
  (property "Datasheet" "" (at 163.83 110.49 0) (effects (font (size 1.27 1.27)) (hide yes)))
  (property "Description" "Power symbol creates a global label with name \"GND\" , ground" (at 163.83 110.49 0) (effects (font (size 1.27 1.27)) (hide yes)))
  (pin "1"))
 (symbol
  (lib_id "Device:R_US")
  (at 81.28 95.25 270)
  (unit 1)
  (exclude_from_sim no)
  (in_bom yes)
  (on_board yes)
  (dnp no)
  (property "Reference" "R2" (at 81.28 97.79 90) (effects (font (size 1.27 1.27))))
  (property "Value" "100" (at 81.28 99.695 90) (effects (font (size 1.27 1.27))))
  (property "Footprint" "Resistor_SMD:R_0805_2012Metric" (at 81.026 96.266 90) (effects (font (size 1.27 1.27)) (hide yes)))
  (property "Datasheet" "~" (at 81.28 95.25 0) (effects (font (size 1.27 1.27)) (hide yes)))
  (property "Description" "" (at 81.28 95.25 0) (effects (font (size 1.27 1.27))))
  (pin "1")
  (pin "2"))
 (symbol
  (lib_id "Mechanical:MountingHole_Pad")
  (at 62.23 163.83 0)
  (unit 1)
  (exclude_from_sim no)
  (in_bom yes)
  (on_board yes)
  (dnp no)
  (fields_autoplaced yes)
  (property "Reference" "H2" (at 64.77 162.5599 0) (effects (font (size 1.27 1.27)) (justify left)))
  (property "Value" "MountingHole" (at 64.77 165.0999 0) (effects (font (size 1.27 1.27)) (justify left)))
  (property "Footprint" "MountingHole:MountingHole_3.2mm_M3_Pad" (at 62.23 163.83 0) (effects (font (size 1.27 1.27)) (hide yes)))
  (property "Datasheet" "~" (at 62.23 163.83 0) (effects (font (size 1.27 1.27)) (hide yes)))
  (property "Description" "" (at 62.23 163.83 0) (effects (font (size 1.27 1.27))))
  (pin "1"))
 (symbol
  (lib_id "Connector:Screw_Terminal_01x03")
  (at 182.88 115.57 90)
  (mirror x)
  (unit 1)
  (exclude_from_sim no)
  (in_bom yes)
  (on_board yes)
  (dnp no)
  (property "Reference" "J3" (at 188.214 115.57 0) (effects (font (size 1.27 1.27))))
  (property "Value" "Screw_Terminal_01x02" (at 179.07 115.57 0) (effects (font (size 1.27 1.27)) (hide yes)))
  (property "Footprint" "TerminalBlock_MetzConnect:TerminalBlock_MetzConnect_Type059_RT06303HBWC_1x03_P3.50mm_Horizontal" (at 182.88 115.57 0) (effects (font (size 1.27 1.27)) (hide yes)))
  (property "Datasheet" "~" (at 182.88 115.57 0) (effects (font (size 1.27 1.27)) (hide yes)))
  (property "Description" "" (at 182.88 115.57 0) (effects (font (size 1.27 1.27))))
  (pin "1")
  (pin "2")
  (pin "3"))
 (symbol
  (lib_id "Mechanical:MountingHole_Pad")
  (at 62.23 171.45 0)
  (unit 1)
  (exclude_from_sim no)
  (in_bom yes)
  (on_board yes)
  (dnp no)
  (fields_autoplaced yes)
  (property "Reference" "H3" (at 64.77 170.1799 0) (effects (font (size 1.27 1.27)) (justify left)))
  (property "Value" "MountingHole" (at 64.77 172.7199 0) (effects (font (size 1.27 1.27)) (justify left)))
  (property "Footprint" "MountingHole:MountingHole_3.2mm_M3_Pad" (at 62.23 171.45 0) (effects (font (size 1.27 1.27)) (hide yes)))
  (property "Datasheet" "~" (at 62.23 171.45 0) (effects (font (size 1.27 1.27)) (hide yes)))
  (property "Description" "" (at 62.23 171.45 0) (effects (font (size 1.27 1.27))))
  (pin "1"))
 (symbol
  (lib_id "Mechanical:MountingHole_Pad")
  (at 62.23 179.07 0)
  (unit 1)
  (exclude_from_sim no)
  (in_bom yes)
  (on_board yes)
  (dnp no)
  (fields_autoplaced yes)
  (property "Reference" "H4" (at 64.77 177.7999 0) (effects (font (size 1.27 1.27)) (justify left)))
  (property "Value" "MountingHole" (at 64.77 180.3399 0) (effects (font (size 1.27 1.27)) (justify left)))
  (property "Footprint" "MountingHole:MountingHole_3.2mm_M3_Pad" (at 62.23 179.07 0) (effects (font (size 1.27 1.27)) (hide yes)))
  (property "Datasheet" "~" (at 62.23 179.07 0) (effects (font (size 1.27 1.27)) (hide yes)))
  (property "Description" "" (at 62.23 179.07 0) (effects (font (size 1.27 1.27))))
  (pin "1"))
 (symbol
  (lib_id "Device:C")
  (at 152.4 87.63 90)
  (mirror x)
  (unit 1)
  (exclude_from_sim no)
  (in_bom yes)
  (on_board yes)
  (dnp no)
  (property "Reference" "C5" (at 149.86 88.9 0) (effects (font (size 1.27 1.27)) (justify left)))
  (property "Value" "10uF" (at 154.94 88.9 0) (effects (font (size 1.27 1.27)) (justify left)))
  (property "Footprint" "Capacitor_SMD:C_0805_2012Metric" (at 156.21 88.5952 0) (effects (font (size 1.27 1.27)) (hide yes)))
  (property "Datasheet" "~" (at 152.4 87.63 0) (effects (font (size 1.27 1.27)) (hide yes)))
  (property "Description" "" (at 152.4 87.63 0) (effects (font (size 1.27 1.27))))
  (property "Voltage" "25V" (at 157.48 88.9 0) (effects (font (size 1.27 1.27)) (justify left)))
  (pin "1")
  (pin "2"))
 (symbol
  (lib_id "Device:R_US")
  (at 106.68 80.01 180)
  (unit 1)
  (exclude_from_sim no)
  (in_bom yes)
  (on_board yes)
  (dnp no)
  (property "Reference" "R3" (at 104.14 80.01 90) (effects (font (size 1.27 1.27))))
  (property "Value" "10" (at 109.22 80.01 90) (effects (font (size 1.27 1.27))))
  (property "Footprint" "Resistor_SMD:R_0805_2012Metric" (at 105.664 79.756 90) (effects (font (size 1.27 1.27)) (hide yes)))
  (property "Datasheet" "~" (at 106.68 80.01 0) (effects (font (size 1.27 1.27)) (hide yes)))
  (property "Description" "" (at 106.68 80.01 0) (effects (font (size 1.27 1.27))))
  (pin "1")
  (pin "2"))
 (symbol
  (lib_id "Device:R_US")
  (at 196.85 99.06 180)
  (unit 1)
  (exclude_from_sim no)
  (in_bom yes)
  (on_board yes)
  (dnp no)
  (property "Reference" "R4" (at 194.31 99.06 90) (effects (font (size 1.27 1.27))))
  (property "Value" "1k" (at 199.39 99.06 90) (effects (font (size 1.27 1.27))))
  (property "Footprint" "Resistor_SMD:R_0805_2012Metric" (at 195.834 98.806 90) (effects (font (size 1.27 1.27)) (hide yes)))
  (property "Datasheet" "~" (at 196.85 99.06 0) (effects (font (size 1.27 1.27)) (hide yes)))
  (property "Description" "" (at 196.85 99.06 0) (effects (font (size 1.27 1.27))))
  (pin "1")
  (pin "2"))
 (symbol
  (lib_id "Device:C")
  (at 152.4 80.01 90)
  (mirror x)
  (unit 1)
  (exclude_from_sim no)
  (in_bom yes)
  (on_board yes)
  (dnp no)
  (property "Reference" "C4" (at 149.86 81.28 0) (effects (font (size 1.27 1.27)) (justify left)))
  (property "Value" "10uF" (at 154.94 81.28 0) (effects (font (size 1.27 1.27)) (justify left)))
  (property "Footprint" "Capacitor_SMD:C_0805_2012Metric" (at 156.21 80.9752 0) (effects (font (size 1.27 1.27)) (hide yes)))
  (property "Datasheet" "~" (at 152.4 80.01 0) (effects (font (size 1.27 1.27)) (hide yes)))
  (property "Description" "" (at 152.4 80.01 0) (effects (font (size 1.27 1.27))))
  (property "Voltage" "25V" (at 157.48 81.28 0) (effects (font (size 1.27 1.27)) (justify left)))
  (pin "1")
  (pin "2"))
 (symbol
  (lib_id "Mechanical:MountingHole_Pad")
  (at 62.23 156.21 0)
  (unit 1)
  (exclude_from_sim no)
  (in_bom yes)
  (on_board yes)
  (dnp no)
  (fields_autoplaced yes)
  (property "Reference" "H1" (at 64.77 154.9399 0) (effects (font (size 1.27 1.27)) (justify left)))
  (property "Value" "MountingHole" (at 64.77 157.4799 0) (effects (font (size 1.27 1.27)) (justify left)))
  (property "Footprint" "MountingHole:MountingHole_3.2mm_M3_Pad" (at 62.23 156.21 0) (effects (font (size 1.27 1.27)) (hide yes)))
  (property "Datasheet" "~" (at 62.23 156.21 0) (effects (font (size 1.27 1.27)) (hide yes)))
  (property "Description" "" (at 62.23 156.21 0) (effects (font (size 1.27 1.27))))
  (pin "1"))
 (sheet_instances
  (path ""
   (page "1")))
 (embedded_fonts no))
